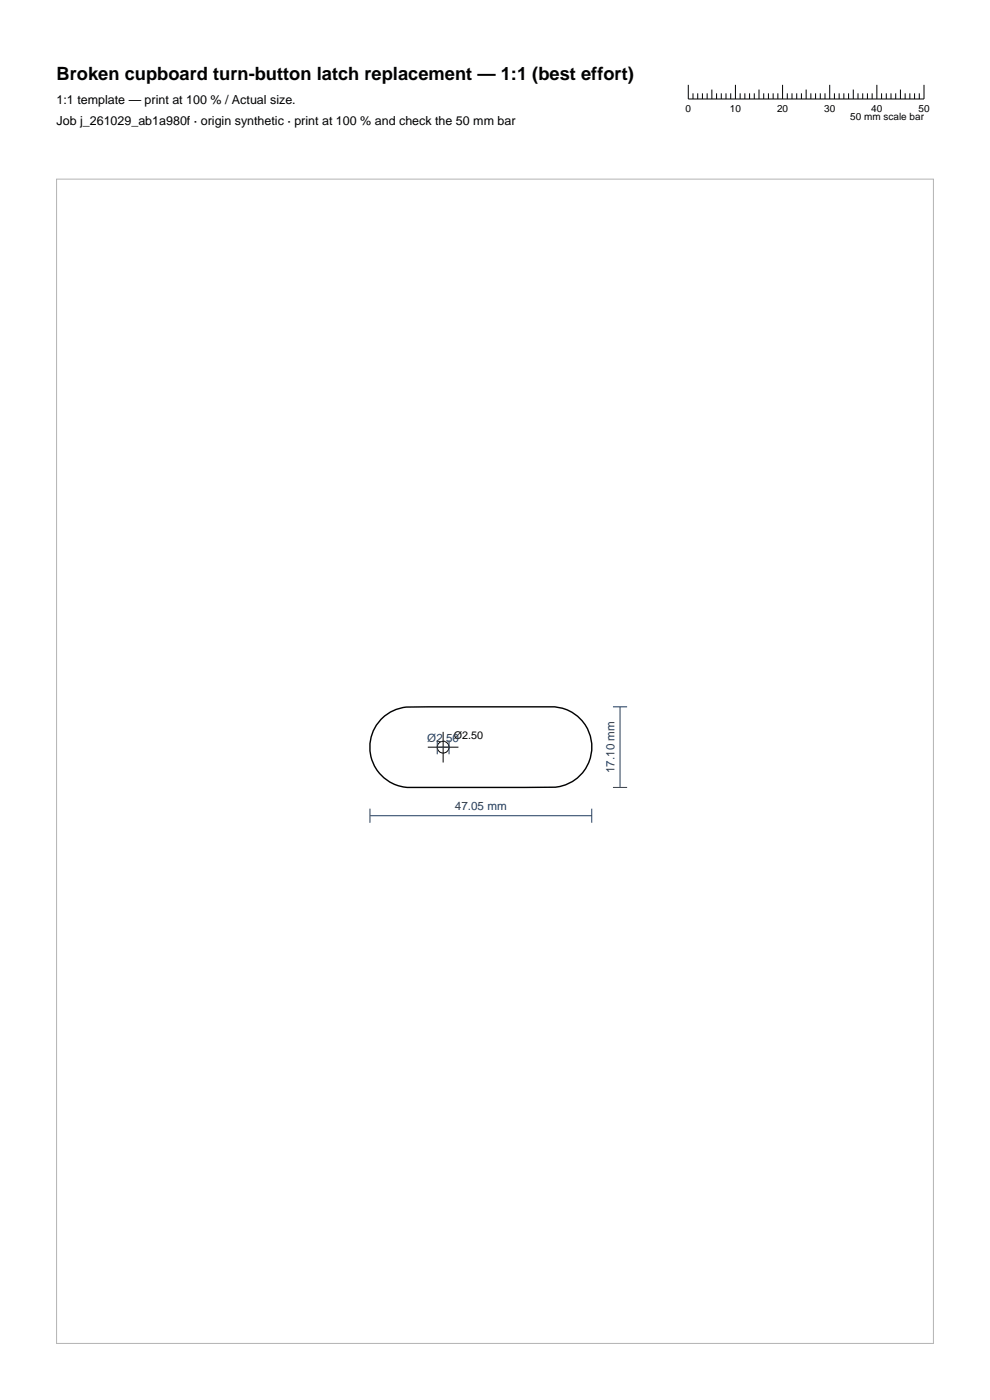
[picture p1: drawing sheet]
<svg xmlns="http://www.w3.org/2000/svg" width="210mm" height="297mm" viewBox="0 0 210 297" stroke-linecap="round" stroke-linejoin="round" font-family="sans-serif">
<g fill="none" stroke="#000" stroke-width=".21">
<path d="M146 18v3h50v-3M147 19.8v1.2M148 19.8v1.2M149 19.8v1.2M150 19.8v1.2M151 19v2M152 19.8v1.2M153 19.8v1.2M154 19.8v1.2M155 19.8v1.2M156 18v3M157 19.8v1.2"/>
<path d="M158 19.8v1.2M159 19.8v1.2M160 19.8v1.2M161 19v2M162 19.8v1.2M163 19.8v1.2M164 19.8v1.2M165 19.8v1.2M166 18v3M167 19.8v1.2M168 19.8v1.2M169 19.8v1.2"/>
<path d="M170 19.8v1.2M171 19v2M172 19.8v1.2M173 19.8v1.2M174 19.8v1.2M175 19.8v1.2M176 18v3M177 19.8v1.2M178 19.8v1.2M179 19.8v1.2M180 19.8v1.2M181 19v2"/>
<path d="M182 19.8v1.2M183 19.8v1.2M184 19.8v1.2M185 19.8v1.2M186 18v3M187 19.8v1.2M188 19.8v1.2M189 19.8v1.2M190 19.8v1.2M191 19v2M192 19.8v1.2M193 19.8v1.2"/>
<path d="M194 19.8v1.2M195 19.8v1.2M90.7 158.5h6.5M94 155.3v6.5"/>
<circle cx="94" cy="158.5" r="1.25"/>
</g>
<path d="M80.8 152.6a8.5 8.5 0 0 1 5.4-2.6h31.5a8.6 8.6 0 0 1 7.9 8.4 8.6 8.6 0 0 1-7.8 8.6h-31.4a8.6 8.6 0 0 1-7.4-5.4 8.6 8.6 0 0 1 1.8-9z" fill="none" stroke="#000" stroke-width=".3"/>
<path d="M92.7 158.5h2.5M92.7 157v3M95.2 157v3M130 150h3M131.5 150v17M78.5 173.1h47M78.5 171.6v2.9M125.5 171.6v2.9M130 167h3" fill="none" stroke="#1f3b5e" stroke-width=".21"/>
<path d="M12 38h186v247h-186z" fill="none" stroke="#b3b3b3" stroke-width=".21"/>
<text font-size="3.9" x="12" y="17">Broken cupboard turn-button latch replacement — 1:1 (best effort)</text>
<g font-size="2.6">
<text x="12" y="22">1:1 template — print at 100 % / Actual size.</text>
<text x="12" y="26.5">Job j_261029_ab1a980f · origin synthetic · print at 100 % and check the 50 mm bar</text>
</g>
<g font-size="2.5" fill="#1f3b5e">
<text x="90.6" y="157.3">Ø2.50</text>
<text x="130.3" y="164" transform="rotate(-90 130.3 164)">17.10 mm</text>
<text x="96.5" y="171.9">47.05 mm</text>
</g>
<text font-size="2.3" x="96.2" y="156.8">Ø2.50</text>
<g font-size="2.1">
<text x="145.4" y="23.8">0</text>
<text x="154.8" y="23.8">10</text>
<text x="164.8" y="23.8">20</text>
<text x="174.8" y="23.8">30</text>
<text x="184.8" y="23.8">40</text>
<text x="194.8" y="23.8">50</text>
<text x="180.4" y="25.5">50 mm scale bar</text>
</g>
</svg>
